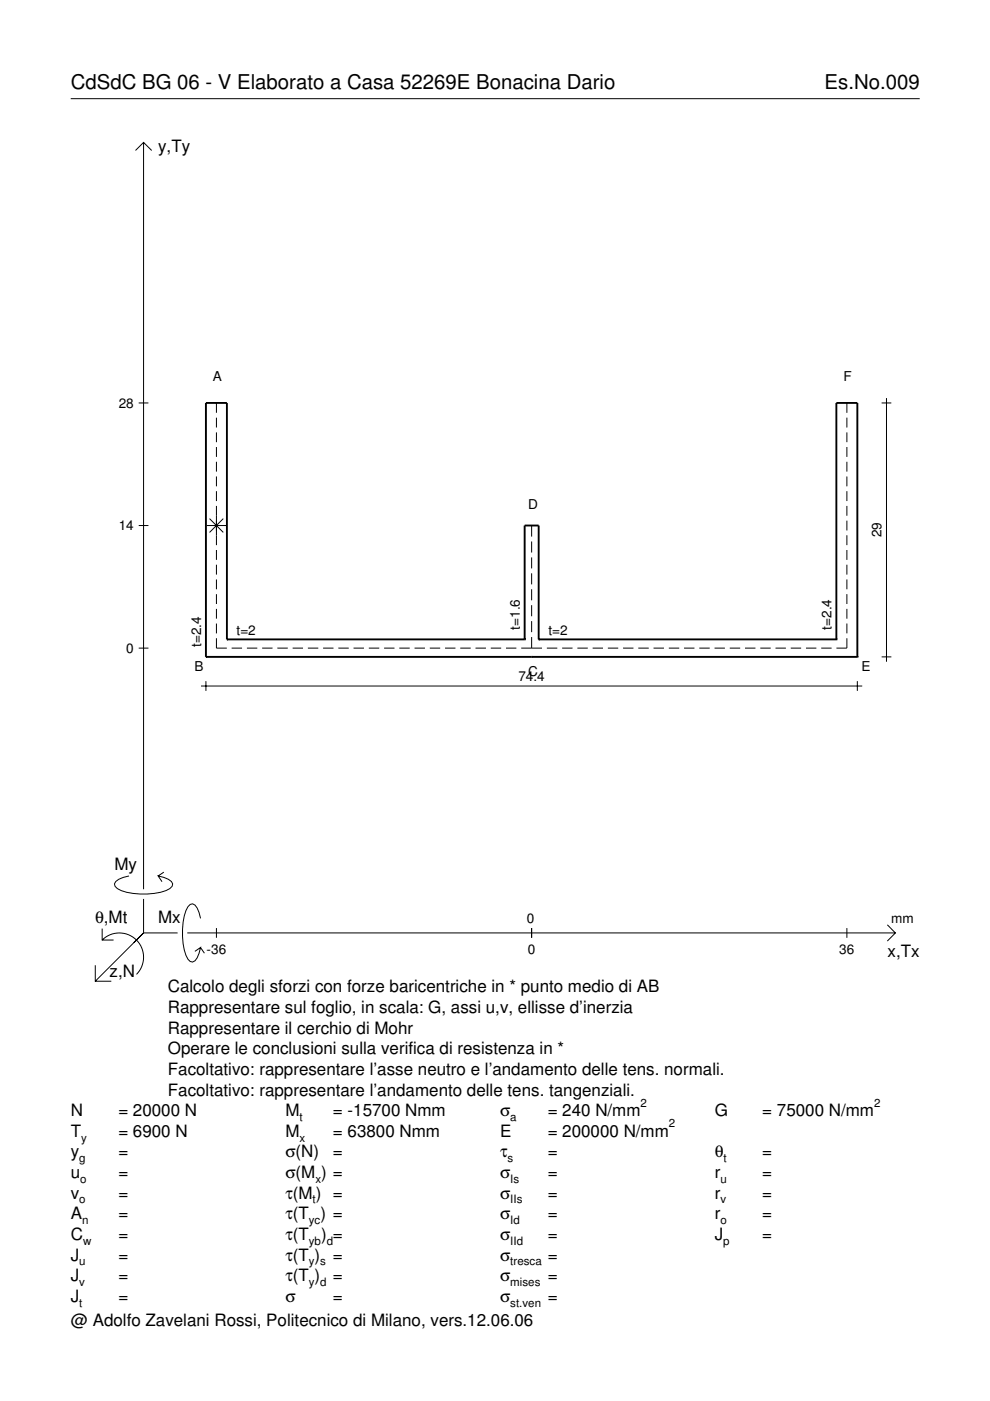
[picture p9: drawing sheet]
<svg xmlns="http://www.w3.org/2000/svg" width="210mm" height="297mm" viewBox="0 0 210 297" stroke-linecap="round" stroke-linejoin="round" font-family="sans-serif">
<g fill="none" stroke="#000" stroke-width=".21">
<path d="M15 20.9h180M28.7 31.9l1.7-1.7 1.8 1.7M30.4 30.2v158.3M29.4 85.4h2.1M45.9 85.4v2.1M45.9 88.6v2M45.9 91.7v2.1M45.9 94.8v2.1M45.9 97.9v2.1M179.6 85.4v2.1M179.6 88.6v2M179.6 91.7v2.1"/>
<path d="M179.6 94.8v2.1M179.6 97.9v2.1M186.9 85.4h2.1M188 84.4v55.9M29.4 111.4h2.1M43.8 111.4h4.1M44.4 110l2.9 2.9M45.9 101v2.1M45.9 104.1v2.1M45.9 107.3v8.3M45.9 116.6v2.1M45.9 119.7v2.1"/>
<path d="M47.3 110l-2.9 2.9M112.7 111.4v2.4M112.7 114.8v2.4M112.7 118.2v2.3M179.6 101v2.1M179.6 104.1v2.1M179.6 107.3v2.1M179.6 110.4v2.1M179.6 113.5v2.1M179.6 116.6v2.1M179.6 119.7v2.1M29.4 137.4h2.1"/>
<path d="M45.9 135.3v2.1h2.2M45.9 122.9v2M45.9 126v2.1M45.9 129.1v2.1M45.9 132.2v2.1M49.1 137.4h2.2M52.3 137.4h2.2M55.6 137.4h2.2M58.8 137.4h2.2M62 137.4h2.2M65.3 137.4h2.2M68.5 137.4h2.2"/>
<path d="M71.7 137.4h2.2M75 137.4h2.2M78.2 137.4h2.2M81.4 137.4h2.2M84.7 137.4h2.2M87.9 137.4h2.2M91.1 137.4h2.2M94.4 137.4h2.2M97.6 137.4h2.2M100.8 137.4h2.2M104.1 137.4h2.2M107.3 137.4h2.2"/>
<path d="M110.5 137.4h4.4M112.7 121.6v2.3M112.7 124.9v2.4M112.7 128.3v2.4M112.7 131.7v2.3M112.7 135.1v2.3M115.9 137.4h2.3M119.2 137.4h2.2M122.4 137.4h2.2M125.6 137.4h2.2M128.9 137.4h2.2M132.1 137.4h2.2"/>
<path d="M135.3 137.4h2.2M138.6 137.4h2.2M141.8 137.4h2.2M145 137.4h2.2M148.3 137.4h2.2M151.5 137.4h2.2M154.7 137.4h2.2M158 137.4h2.2M161.2 137.4h2.2M164.4 137.4h2.2M167.7 137.4h2.2M170.9 137.4h2.2"/>
<path d="M174.1 137.4h2.2M179.6 135.3v2.1h-2.3M179.6 122.9v2M179.6 126v2.1M179.6 129.1v2.1M179.6 132.2v2.1M186.9 139.3h2.1M42.6 145.5h140.2M43.7 144.4v2.1M181.8 144.4v2.1M21.7 199.3a5.1 5.1 0 0 1 7.2 0 5.1 5.1 0 0 1 0 7.3M21.7 196.9v2.4h2.4"/>
<path d="M27.3 185.7a3.6 3.6 0 0 0-3 1.7l.1 .5a5.6 5.6 0 0 0 3.8 1.5 13.4 13.4 0 0 0 7.8-1l.5-.5 .1-.5a3.6 3.6 0 0 0-3.1-1.7l.8 1.2M30.4 190.6v7.2M30.4 197.8l-10.2 10.2M30.4 197.8h7.2M34.7 184.9l-1.2 .8M39.7 197.8h150.1M42.5 194.7a3.6 3.6 0 0 0-1.7-3.1l-.5 .2a5.7 5.7 0 0 0-1.5 3.7 13.3 13.3 0 0 0 1 7.9l.5 .5 .5 .1a3.6 3.6 0 0 0 1.7-3.1l-1.2 .8M45.9 196.8v2M112.7 196.8v2M179.6 196.8v2M188.1 196.1l1.7 1.7-1.7 1.7M20.2 204.7v3.3h3.4"/>
<path d="M42.5 200.9l.8 1.2"/>
</g>
<g fill="none" stroke="#000" stroke-width=".4">
<path d="M43.7 139.3h.1M43.7 139.3h138.1M48.1 135.6h.1M48.1 135.6v-50.2h-4.4v53.9M48.1 135.6h63.1M111.2 135.6h.1M111.2 135.6v-24.2h3v24.2M112.7 139.3h.1M114.2 135.6h.1M114.2 135.6h63.1M177.3 135.6h.1M177.3 135.6v-50.2h4.5v53.9"/>
<path d="M181.8 139.3h.1"/>
</g>
<g font-size="4.3">
<text x="15" y="18.9">CdSdC BG 06 - V Elaborato a Casa 52269E Bonacina Dario</text>
<text x="174.8" y="18.9">Es.No.009</text>
</g>
<g font-size="3.6">
<text x="33.5" y="32.3">y,Ty</text>
<text x="24.3" y="184.4">My</text>
<text x="20.1" y="195.7">θ,Mt</text>
<text x="33.5" y="195.7">Mx</text>
<text x="188.2" y="203">x,Tx</text>
<text x="23.2" y="207.1">z,N</text>
<text x="35.6" y="210.4">Calcolo degli sforzi con forze baricentriche in * punto medio di AB</text>
<text x="35.6" y="214.8">Rappresentare sul foglio, in scala: G, assi u,v, ellisse d’inerzia</text>
<text x="35.6" y="219.2">Rappresentare il cerchio di Mohr</text>
<text x="35.6" y="223.5">Operare le conclusioni sulla verifica di resistenza in *</text>
<text x="35.6" y="227.9">Facoltativo: rappresentare l’asse neutro e l’andamento delle tens. normali.</text>
<text x="35.6" y="232.3">Facoltativo: rappresentare l’andamento delle tens. tangenziali.</text>
<text x="15" y="236.7">N</text>
<text x="25.1" y="236.7">= 20000 N</text>
<text x="60.5" y="236.7">M</text>
<text x="70.6" y="236.7">= -15700 Nmm</text>
<text x="106" y="236.7">σ</text>
<text x="116.1" y="236.7">= 240 N/mm</text>
<text x="151.5" y="236.7">G</text>
<text x="161.6" y="236.7">= 75000 N/mm</text>
<text x="15" y="245.4">y</text>
<text x="15" y="241">T</text>
<text x="25.1" y="241">= 6900 N</text>
<text x="25.1" y="245.4">=</text>
<text x="60.5" y="241">M</text>
<text x="60.5" y="245.4">σ(N)</text>
<text x="70.6" y="241">= 63800 Nmm</text>
<text x="70.6" y="245.4">=</text>
<text x="106" y="241">E</text>
<text x="106" y="245.4">τ</text>
<text x="116.1" y="245.4">=</text>
<text x="116.1" y="241">= 200000 N/mm</text>
<text x="151.5" y="245.4">θ</text>
<text x="161.6" y="245.4">=</text>
<text x="15" y="249.8">u</text>
<text x="25.1" y="249.8">=</text>
<text x="60.5" y="249.8">σ(M ) =</text>
<text x="106" y="249.8">σ</text>
<text x="116.1" y="249.8">=</text>
<text x="151.5" y="249.8">r</text>
<text x="161.6" y="249.8">=</text>
<text x="15" y="254.2">v</text>
<text x="25.1" y="254.2">=</text>
<text x="60.5" y="254.2">τ(M ) =</text>
<text x="106" y="254.2">σ</text>
<text x="116.1" y="254.2">=</text>
<text x="151.5" y="254.2">r</text>
<text x="161.6" y="254.2">=</text>
<text x="15" y="258.5">A</text>
<text x="15" y="262.9">C</text>
<text x="25.1" y="258.5">=</text>
<text x="25.1" y="262.9">=</text>
<text x="60.5" y="258.5">τ(T ) =</text>
<text x="60.5" y="262.9">τ(T</text>
<text x="68.1" y="262.9">) =</text>
<text x="106" y="258.5">σ</text>
<text x="106" y="262.9">σ</text>
<text x="116.1" y="258.5">=</text>
<text x="116.1" y="262.9">=</text>
<text x="151.5" y="258.5">r</text>
<text x="151.5" y="262.9">J</text>
<text x="161.6" y="258.5">=</text>
<text x="161.6" y="262.9">=</text>
<text x="15" y="267.3">J</text>
<text x="25.1" y="267.3">=</text>
<text x="60.5" y="267.3">τ(T )</text>
<text x="70.6" y="267.3">=</text>
<text x="106" y="267.3">σ</text>
<text x="116.1" y="267.3">=</text>
<text x="15" y="271.7">J</text>
<text x="25.1" y="271.7">=</text>
<text x="60.5" y="271.7">τ(T )</text>
<text x="70.6" y="271.7">=</text>
<text x="106" y="271.7">σ</text>
<text x="116.1" y="271.7">=</text>
<text x="15" y="281.2">@ Adolfo Zavelani Rossi, Politecnico di Milano, vers.12.06.06</text>
<text x="15" y="276">J</text>
<text x="25.1" y="276">=</text>
<text x="60.5" y="276">σ</text>
<text x="70.6" y="276">=</text>
<text x="106" y="276">σ</text>
<text x="116.1" y="276">=</text>
</g>
<g font-size="2.9">
<text x="45.1" y="80.9">A</text>
<text x="178.8" y="80.9">F</text>
<text x="25.2" y="86.4">28</text>
<text x="112" y="107.9">D</text>
<text x="25.2" y="112.4">14</text>
<text x="186.9" y="114" transform="rotate(-90 186.9 114)">29</text>
<text x="42.6" y="137.2" transform="rotate(-90 42.6 137.2)">t=2.4</text>
<text x="50.2" y="134.5">t=2</text>
<text x="110.2" y="133.5" transform="rotate(-90 110.2 133.5)">t=1.6</text>
<text x="116.3" y="134.5">t=2</text>
<text x="176.3" y="133.5" transform="rotate(-90 176.3 133.5)">t=2.4</text>
<text x="26.8" y="138.4">0</text>
<text x="41.3" y="142.2">B</text>
<text x="112" y="143.3">C</text>
<text x="182.7" y="142.2">E</text>
<text x="109.9" y="144.4">74.4</text>
<text x="111.7" y="195.7">0</text>
<text x="189" y="195.7">mm</text>
<text x="43.8" y="202.2">-36</text>
<text x="111.9" y="202.2">0</text>
<text x="178" y="202.2">36</text>
</g>
<g font-size="2.4">
<text x="63.5" y="237.7">t</text>
<text x="108.2" y="237.7">a</text>
<text x="135.8" y="234.7">2</text>
<text x="141.8" y="239">2</text>
<text x="185.3" y="234.7">2</text>
<text x="17.2" y="242">y</text>
<text x="63.5" y="242">x</text>
<text x="16.8" y="246.4">g</text>
<text x="17" y="250.8">o</text>
<text x="66.9" y="250.8">x</text>
<text x="107.6" y="246.4">s</text>
<text x="108.2" y="250.8">Is</text>
<text x="152.7" y="250.8">u</text>
<text x="153.4" y="246.4">t</text>
<text x="16.8" y="255.2">o</text>
<text x="66.3" y="255.2">t</text>
<text x="108.2" y="255.2">IIs</text>
<text x="152.7" y="255.2">v</text>
<text x="17.4" y="259.5">n</text>
<text x="17.6" y="263.9">w</text>
<text x="65.5" y="259.5">yc</text>
<text x="65.5" y="263.9">yb d</text>
<text x="108.2" y="259.5">Id</text>
<text x="108.2" y="263.9">IId</text>
<text x="152.7" y="259.5">o</text>
<text x="153.3" y="263.9">p</text>
<text x="16.8" y="268.3">u</text>
<text x="65.5" y="268.3">y s</text>
<text x="108.2" y="268.3">tresca</text>
<text x="16.8" y="272.7">v</text>
<text x="65.5" y="272.7">y d</text>
<text x="108.2" y="272.7">mises</text>
<text x="16.8" y="277">t</text>
<text x="108.2" y="277">st.ven</text>
</g>
</svg>
